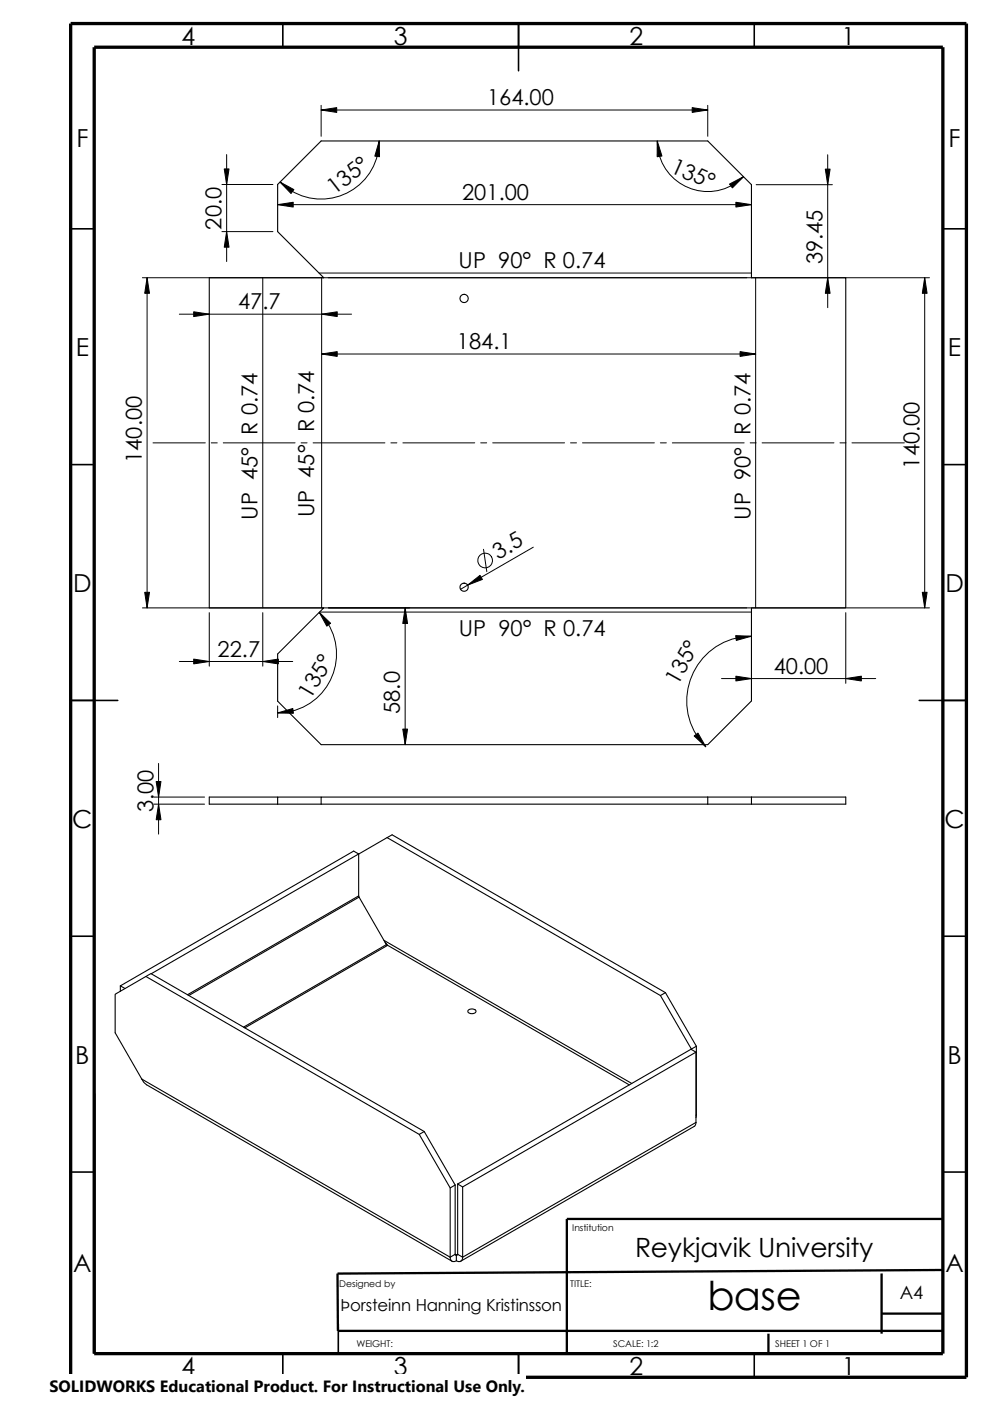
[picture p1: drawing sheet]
<svg xmlns="http://www.w3.org/2000/svg" width="210mm" height="297mm" viewBox="0 0 210 297" stroke-linecap="round" stroke-linejoin="round" font-family="sans-serif">
<g fill="none" stroke="#000" stroke-width=".34">
<path d="M60 5v5M110 5v10M160 5v5M15 48.5h5M200 48.5h5M15 98.5h5M200 98.5h5M15 148.5h10M195 148.5h10M15 198.5h5M200 198.5h5M15 248.5h5"/>
<path d="M200 248.5h5M60 287v5M71.8 280.7v6.3M110 287v5M160 287v5"/>
</g>
<path d="M20 231.8v55.2M200 258.4h-79.8v28.6M187 270v12.8M187 278.5h13M199.9 269.3l-128.3 .7 .1 12.2h128.3M163 282.8v4.2" fill="none" stroke="#000" stroke-width=".49"/>
<path d="M15 5h190v287h-190zM20 10h180v277h-180z" fill="none" stroke="#000" stroke-width=".7" stroke-linecap="butt"/>
<g fill="none" stroke="#000" stroke-width=".23">
<path d="M58.9 39.1l9.2-9.2h82l9.3 9.3v19.7h20v70h-20v19.7l-9.3 9.3h-82l-9.2-9.2v-10l9.8-9.8h-24.3v-70h24.3l-9.8-9.8zM58.9 169h-14.5v1.5h135v-1.5h-29.3M68.1 169h-9.2v1.5M82.1 177.6l58 33.5M82.1 177.6l1.1-.6 57.9 33.5M82.1 177.6l-6 3.5M150.1 169h-82v1.5M150.1 169v1.5M159.4 169v1.5M76.1 181.1l-44 25.4M76.1 181.1v8.8M76.1 189.9l-36.3 21"/>
<path d="M76.1 181.1l-1.1-.7-49.5 28.6M76.1 189.9l.1 .3M76.2 190.2l-36.2 20.9M76.2 190.2l5.8 10.1M81.4 199.4l52.6 30.3M81.7 199.8l.4 .6M25.5 209l1 .6M25.5 209v1.2M30.9 207l1.1-.6 58 33.5M81.9 200l.1 .4M82 200.3l.1 .2M82 200.3l-30.4 17.5"/>
<path d="M82.1 200.5l-30.2 17.4M82.1 200.4v.1M82.1 200.4l51.4 29.6M99.3 214.2a1.12 1.12 0 0 1 1.7 .2 .96 .96 0 0 1-.9 .5 .96 .96 0 0 1-.9-.5zM140.1 211.1l6.5 11.3M141.1 210.5l-1 .6M141.1 210.5l6.6 11.3M30.1 228.8l-5.7-9.8v-8.2l6.5-3.8 58 33.5 6.6 11.4v14.7M30.1 228.8l65.4 37.8M30.1 228.8l.4 .7 .6 .5 64.8 37.4M146.6 222.4v.1M147.6 238l-49.5 28.6a.82 .82 0 0 1-.4 .8 .82 .82 0 0 1-.9-.1v-1.2l-.3-.2"/>
<path d="M147.6 223.1l-49.5 28.6M147.6 223.1v14.9M147.6 223.1l-1-.6-49.5 28.5M147.6 238l-.1 .5-.3 .3-49.5 28.6M147.7 236.4l-.1 .6M147.7 221.8l-1.1 .6M147.7 221.8l-.1 14.7M88.9 240.5l1.1-.6 6.5 11.3M96.5 251.2l-1 .7M96.5 251.2v14.7M97.1 251l1 .7v14.9l-1-.7M97.1 251v14.9"/>
<path d="M95.5 266.6a.8 .8 0 0 0 .4 .8 .8 .8 0 0 0 .9-.1M96.5 265.9l-1 .7M96.5 265.9l.3 .2M97.1 265.9l-.3 .2"/>
<circle cx="98.4" cy="63.3" r=".88"/>
<circle cx="98.4" cy="124.5" r=".87"/>
</g>
<g fill="none" stroke="#000" stroke-width=".21">
<path d="M47.1 39.1h10.8M48.1 32.8v22.7M68.1 23.3h82M68.1 22.3v6.6M80.4 29.9a12.3 12.3 0 0 1-7.6 11.4 12.3 12.3 0 0 1-13.4-2.7M139.4 29.9a10.7 10.7 0 0 0 6.6 9.9 10.7 10.7 0 0 0 11.7-2.3M150.1 22.3v6.6M160.4 39.2h16.2M175.6 32.8v32.4M30.2 58.9h166.9M31.2 58.9v70M47.1 49.1h10.8"/>
<path d="M55.7 58.9v70M58.9 43.4h100.5M67.7 57.9h91.7M68.2 58.9v70M160.3 58.9v70M196.1 58.9v70M38 66.6h36.6M68.2 75.1h92.1M32.4 93.9h11.1M44.8 93.9h1.3M47.3 93.9h15.3M63.9 93.9h1.2"/>
<path d="M66.4 93.9h15.2M82.9 93.9h1.3M85.4 93.9h15.3M102 93.9h1.2M104.5 93.9h15.2M121 93.9h1.3M123.5 93.9h15.3M140.1 93.9h1.2M142.6 93.9h15.2M159.1 93.9h1.3M161.6 93.9h15.3M178.2 93.9h1.2"/>
<path d="M180.7 93.9h11.1M102.6 116.5l.7 4.7M113.1 116l-15.4 8.9M30.2 128.9h166.9M44.4 129.9v11.3M55.7 129.9v11.3M67.7 129.8a12.5 12.5 0 0 1 2.7 13.6 12.5 12.5 0 0 1-11.5 7.8M67.8 129.8h91.6M85.9 128.9v29M159.4 134.9a13.7 13.7 0 0 0-12.7 8.5 13.7 13.7 0 0 0 3 14.9M179.4 129.9v15M38 140.3h24.1"/>
<path d="M58.9 149.7v2.4M153 143.9h32.7M32.6 170.5h10.8M32.6 169h10.8M33.6 161.9v14.9"/>
<circle cx="102.9" cy="118.8" r="1.56"/>
</g>
<g fill="#000" stroke="#000" stroke-width=".21">
<path d="M47.6 35.8h1l-.5 3.3z" fill-rule="evenodd"/>
<path d="M59.4 38.6l2.9 1.6-.6 .8z" fill-rule="evenodd"/>
<path d="M68.1 23.3l3.3-.5v1z" fill-rule="evenodd"/>
<path d="M80.4 29.9l.1 3.3-1-.1z" fill-rule="evenodd"/>
<path d="M139.4 29.9l1 3.2-1 .1z" fill-rule="evenodd"/>
<path d="M146.8 22.8l3.3 .5-3.3 .5z" fill-rule="evenodd"/>
<path d="M154.7 39l3-1.5-2.4 2.3z" fill-rule="evenodd"/>
<path d="M175 35.9h1.1l-.5 3.3z" fill-rule="evenodd"/>
<path d="M31.2 58.9l.5 3.3h-1z" fill-rule="evenodd"/>
<path d="M48.1 49.1l.5 3.3h-1z" fill-rule="evenodd"/>
<path d="M58.9 43.4l3.3-.5v1z" fill-rule="evenodd"/>
<path d="M156.1 42.9l3.3 .5-3.3 .5z" fill-rule="evenodd"/>
<path d="M175.6 58.9l.5 3.3h-1.1z" fill-rule="evenodd"/>
<path d="M196.1 58.9l.5 3.3h-1z" fill-rule="evenodd"/>
<path d="M41.1 66.1l3.3 .5-3.3 .5z" fill-rule="evenodd"/>
<path d="M68.2 66.6l3.3-.5v1z" fill-rule="evenodd"/>
<path d="M68.2 75.1l3.3-.6v1.1z" fill-rule="evenodd"/>
<path d="M157 74.5l3.3 .6-3.3 .5z" fill-rule="evenodd"/>
<path d="M30.7 125.6h1l-.5 3.3z" fill-rule="evenodd"/>
<path d="M67.7 129.8l2.4 2.3-.8 .7z" fill-rule="evenodd"/>
<path d="M85.9 128.9l.5 3.3h-1z" fill-rule="evenodd"/>
<path d="M99.2 124.1l2.6-2.1 .5 .9z" fill-rule="evenodd"/>
<path d="M156 134.8l3.4 .1-3.2 .9z" fill-rule="evenodd"/>
<path d="M195.6 125.6h1l-.5 3.3z" fill-rule="evenodd"/>
<path d="M41.1 139.7l3.3 .6-3.3 .5z" fill-rule="evenodd"/>
<path d="M55.7 140.3l3.3-.6v1.1z" fill-rule="evenodd"/>
<path d="M58.9 151.2l3.2-1 .1 1z" fill-rule="evenodd"/>
<path d="M85.4 154.6h1l-.5 3.3z" fill-rule="evenodd"/>
<path d="M147.2 156l.8-.6 1.7 2.9z" fill-rule="evenodd"/>
<path d="M156.1 143.4l3.3 .5-3.3 .5z" fill-rule="evenodd"/>
<path d="M179.4 143.9l3.3-.5v1z" fill-rule="evenodd"/>
<path d="M33.6 170.5l.5 3.3h-1z" fill-rule="evenodd"/>
<path d="M33.1 165.7h1l-.5 3.3z" fill-rule="evenodd"/>
</g>
<path d="M10.5 291.5h101v5.5h-101z" fill="#fff"/>
<text font-size="8.4" x="150" y="277.8">base</text>
<text font-size="5.6" x="134.7" y="266.6">Reykjavik University</text>
<g font-size="5.3">
<text x="38.5" y="9.5">4</text>
<text x="83.5" y="9.5">3</text>
<text x="133.5" y="9.5">2</text>
<text x="178.5" y="9.5">1</text>
<text x="16.2" y="31.2">F</text>
<text x="201.2" y="31.2">F</text>
<text x="16.1" y="75.5">E</text>
<text x="201.1" y="75.5">E</text>
<text x="15.5" y="125.5">D</text>
<text x="200.5" y="125.5">D</text>
<text x="15.3" y="175.5">C</text>
<text x="200.3" y="175.5">C</text>
<text x="16" y="225.5">B</text>
<text x="201" y="225.5">B</text>
<text x="15.5" y="269.7">A</text>
<text x="200.5" y="269.7">A</text>
<text x="38.5" y="291.5">4</text>
<text x="83.5" y="291.5">3</text>
<text x="133.5" y="291.5">2</text>
<text x="178.5" y="291.5">1</text>
</g>
<g font-size="4.7">
<text x="103.3" y="22.3">164.00</text>
<text x="71" y="41.4" transform="rotate(-38 71 41.4)">135°</text>
<text x="142" y="36.4" transform="rotate(24 142 36.4)">135°</text>
<text x="98" y="42.4">201.00</text>
<text x="47" y="48.7" transform="rotate(-90 47 48.7)">20.0</text>
<text x="97.3" y="56.9">UP 90° R 0.74</text>
<text x="174.5" y="56" transform="rotate(-90 174.5 56)">39.45</text>
<text x="50.5" y="65.6">47.7</text>
<text x="96.9" y="74">184.1</text>
<text x="30.1" y="98.1" transform="rotate(-90 30.1 98.1)">140.00</text>
<text x="195" y="99.4" transform="rotate(-90 195 99.4)">140.00</text>
<text x="54.6" y="110.2" transform="rotate(-90 54.6 110.2)">UP 45° R 0.74</text>
<text x="66.6" y="109.7" transform="rotate(-90 66.6 109.7)">UP 45° R 0.74</text>
<text x="159.2" y="110.2" transform="rotate(-90 159.2 110.2)">UP 90° R 0.74</text>
<text x="105.7" y="118.7" transform="rotate(-30 105.7 118.7)">3.5</text>
<text x="97.3" y="134.9">UP 90° R 0.74</text>
<text x="46.2" y="139.2">22.7</text>
<text x="164.1" y="142.9">40.00</text>
<text x="65.9" y="148.4" transform="rotate(-59 65.9 148.4)">135°</text>
<text x="143.7" y="145.4" transform="rotate(-61 143.7 145.4)">135°</text>
<text x="84.8" y="151.4" transform="rotate(-90 84.8 151.4)">58.0</text>
<text x="32.5" y="172.2" transform="rotate(-90 32.5 172.2)">3.00</text>
</g>
<text font-size="3.9" x="190.8" y="275.5">A4</text>
<g font-size="3.5">
<text x="72.2" y="277.9">Þorsteinn Hanning Kristinsson</text>
<text x="10.5" y="295.2">SOLIDWORKS Educational Product. For Instructional Use Only.</text>
</g>
<g font-size="2">
<text x="121.4" y="261.1">Institution</text>
<text x="72" y="272.9">Designed by</text>
<text x="120.9" y="272.9">TITLE:</text>
<text x="75.6" y="285.6">WEIGHT:</text>
<text x="130" y="285.6">SCALE: 1:2</text>
<text x="164.4" y="285.6">SHEET 1 OF 1</text>
</g>
</svg>
